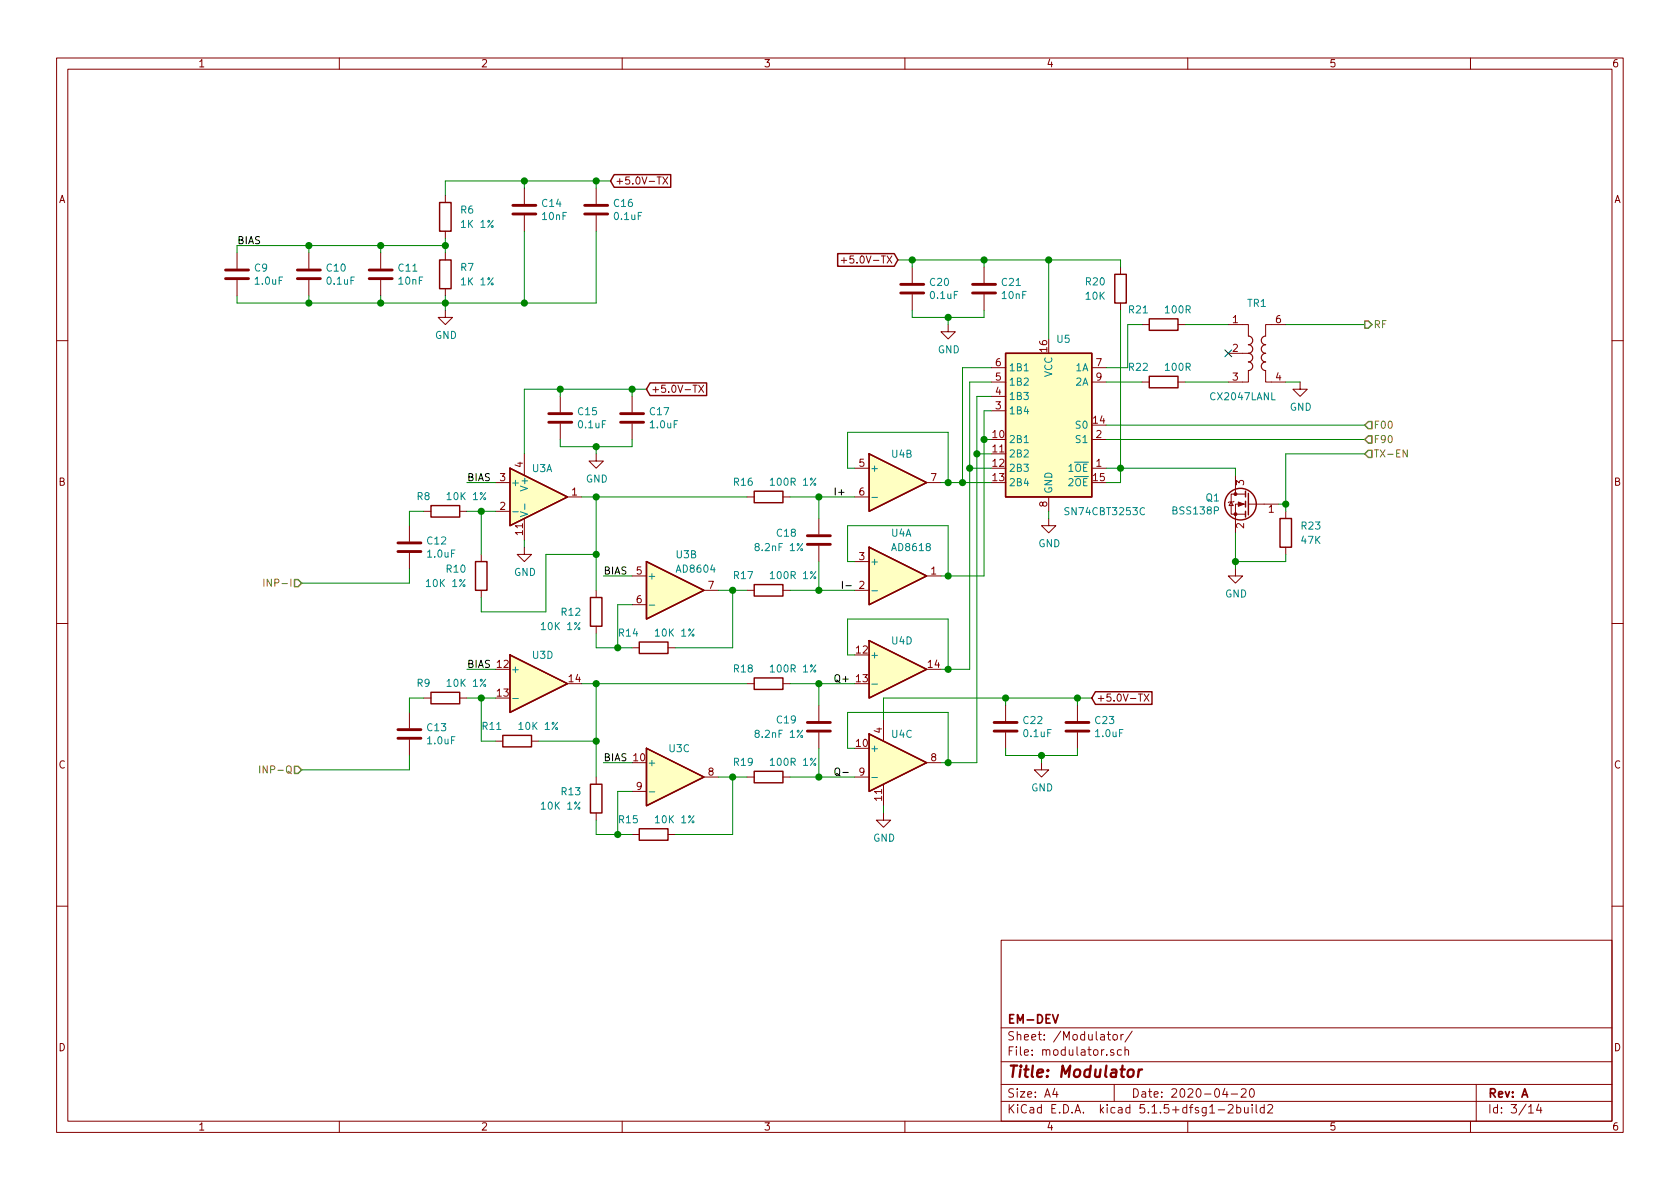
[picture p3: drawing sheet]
EESchema Schematic File Version 4
EELAYER 30 0
EELAYER END
$Descr A4 11693 8268
encoding utf-8
Sheet 3 14
Title "Modulator"
Date "2020-04-20"
Rev "A"
Comp "EM-DEV"
Comment1 ""
Comment2 ""
Comment3 ""
Comment4 ""
$EndDescr
$Comp
L Analog_Switch:SN74CBT3253 U5
U 1 1
P 7300 2950
F 0 "U5" H 7250 3550 50  0000 R CNN
F 1 "SN74CBT3253C" H 7200 2350 50  0000 R CNN
F 2 "Package_SO:SOIC-16_3.9x9.9mm_P1.27mm" H 7300 2950 50  0001 C CNN
F 3 "http://www.ti.com/lit/ds/symlink/sn74cbt3253c.pdf" H 7300 2950 50  0001 C CNN
	1    7300 2950
	-1   0    0    -1  
$EndComp
$Comp
L power:GND #PWR025
U 1 1
P 7300 3600
F 0 "#PWR025" H 7300 3350 50  0001 C CNN
F 1 "GND" H 7305 3427 50  0000 C CNN
F 2 "" H 7300 3600 50  0001 C CNN
F 3 "" H 7300 3600 50  0001 C CNN
	1    7300 3600
	1    0    0    -1  
$EndComp
Text GLabel 6250 1800 0    50   Input ~ 0
+5.0V-TX
Wire Wire Line
	6600 2250 6600 2200
Connection ~ 6600 2200
$Comp
L Device:C C?
U 1 1
P 6850 2000
AR Path="/5E9E88B8/5E9FD517" Ref="C?"  Part="1" 
AR Path="/5E9F4ACB/5E9FD517" Ref="C21"  Part="1" 
F 0 "C21" H 6965 2046 50  0000 L CNN
F 1 "10nF" H 6965 1955 50  0000 L CNN
F 2 "Capacitor_SMD:C_0805_2012Metric_Pad1.15x1.40mm_HandSolder" H 6888 1850 50  0001 C CNN
F 3 "~" H 6850 2000 50  0001 C CNN
	1    6850 2000
	1    0    0    -1  
$EndComp
$Comp
L Device:C C?
U 1 1
P 6350 2000
AR Path="/5E9E88B8/5E9FD51D" Ref="C?"  Part="1" 
AR Path="/5E9F4ACB/5E9FD51D" Ref="C20"  Part="1" 
F 0 "C20" H 6465 2046 50  0000 L CNN
F 1 "0.1uF" H 6465 1955 50  0000 L CNN
F 2 "Capacitor_SMD:C_0805_2012Metric_Pad1.15x1.40mm_HandSolder" H 6388 1850 50  0001 C CNN
F 3 "~" H 6350 2000 50  0001 C CNN
	1    6350 2000
	1    0    0    -1  
$EndComp
$Comp
L power:GND #PWR?
U 1 1
P 6600 2250
AR Path="/5E9E88B8/5E9FD523" Ref="#PWR?"  Part="1" 
AR Path="/5E9F4ACB/5E9FD523" Ref="#PWR023"  Part="1" 
F 0 "#PWR023" H 6600 2000 50  0001 C CNN
F 1 "GND" H 6605 2077 50  0000 C CNN
F 2 "" H 6600 2250 50  0001 C CNN
F 3 "" H 6600 2250 50  0001 C CNN
	1    6600 2250
	1    0    0    -1  
$EndComp
Wire Wire Line
	6600 2200 6850 2200
Wire Wire Line
	6350 2150 6350 2200
Wire Wire Line
	6350 2200 6600 2200
Wire Wire Line
	6350 1850 6350 1800
Wire Wire Line
	6350 1800 6850 1800
Wire Wire Line
	6850 1850 6850 1800
Wire Wire Line
	6850 2200 6850 2150
Connection ~ 6850 1800
Text HLabel 9500 3150 2    50   Input ~ 0
TX-EN
Text HLabel 9500 3050 2    50   Input ~ 0
F90
Text HLabel 9500 2950 2    50   Input ~ 0
F00
Wire Wire Line
	7250 5300 7250 5250
Connection ~ 7250 5250
$Comp
L Device:C C?
U 1 1
P 7000 5050
AR Path="/5E9E88B8/5EA54FE9" Ref="C?"  Part="1" 
AR Path="/5E9F4ACB/5EA54FE9" Ref="C22"  Part="1" 
F 0 "C22" H 7115 5096 50  0000 L CNN
F 1 "0.1uF" H 7115 5005 50  0000 L CNN
F 2 "Capacitor_SMD:C_0805_2012Metric_Pad1.15x1.40mm_HandSolder" H 7038 4900 50  0001 C CNN
F 3 "~" H 7000 5050 50  0001 C CNN
	1    7000 5050
	1    0    0    -1  
$EndComp
$Comp
L Device:C C?
U 1 1
P 7500 5050
AR Path="/5E9E88B8/5EA54FEF" Ref="C?"  Part="1" 
AR Path="/5E9F4ACB/5EA54FEF" Ref="C23"  Part="1" 
F 0 "C23" H 7615 5096 50  0000 L CNN
F 1 "1.0uF" H 7615 5005 50  0000 L CNN
F 2 "Capacitor_SMD:C_0805_2012Metric_Pad1.15x1.40mm_HandSolder" H 7538 4900 50  0001 C CNN
F 3 "~" H 7500 5050 50  0001 C CNN
	1    7500 5050
	1    0    0    -1  
$EndComp
Wire Wire Line
	7250 5250 7500 5250
Wire Wire Line
	7000 5200 7000 5250
Wire Wire Line
	7000 5250 7250 5250
Wire Wire Line
	7000 4900 7000 4850
Wire Wire Line
	7000 4850 7500 4850
Wire Wire Line
	7500 4900 7500 4850
Wire Wire Line
	7500 5250 7500 5200
Wire Wire Line
	7600 4850 7500 4850
Connection ~ 7500 4850
Wire Wire Line
	6550 4000 6600 4000
Wire Wire Line
	6600 4000 6600 3650
Wire Wire Line
	6600 3650 5900 3650
Wire Wire Line
	5900 3650 5900 3900
Wire Wire Line
	5900 3900 5950 3900
Wire Wire Line
	6550 5300 6600 5300
Wire Wire Line
	5900 5200 5950 5200
Wire Wire Line
	5900 4950 6600 4950
Wire Wire Line
	5900 4950 5900 5200
Wire Wire Line
	6550 4650 6600 4650
Wire Wire Line
	6600 4650 6600 4300
Wire Wire Line
	6600 4300 5900 4300
Wire Wire Line
	5900 4300 5900 4550
Wire Wire Line
	5900 4550 5950 4550
Wire Wire Line
	6550 3350 6600 3350
Wire Wire Line
	6600 3350 6600 3000
Wire Wire Line
	5900 3250 5950 3250
Wire Wire Line
	6900 2850 6850 2850
Wire Wire Line
	6850 2850 6850 3050
Wire Wire Line
	6850 3050 6900 3050
Wire Wire Line
	6900 2750 6800 2750
Wire Wire Line
	6800 3150 6900 3150
Wire Wire Line
	6900 3250 6750 3250
Wire Wire Line
	6750 2650 6900 2650
Wire Wire Line
	6900 2550 6700 2550
Wire Wire Line
	6700 2550 6700 3350
Wire Wire Line
	6700 3350 6900 3350
Wire Wire Line
	7300 3600 7300 3550
Connection ~ 6800 3150
Connection ~ 6600 5300
Connection ~ 6850 3050
Wire Wire Line
	6600 4950 6600 5300
Wire Wire Line
	5950 3450 5700 3450
Wire Wire Line
	5950 4750 5700 4750
Wire Wire Line
	5950 5400 5700 5400
Wire Wire Line
	5950 4100 5700 4100
Text Label 5800 3450 0    50   ~ 0
I+
Text Label 5800 4750 0    50   ~ 0
Q+
Text Label 5800 5400 0    50   ~ 0
Q-
Text Label 5850 4100 0    50   ~ 0
I-
Wire Wire Line
	6750 4650 6600 4650
Connection ~ 6750 3250
Connection ~ 6600 4650
Wire Wire Line
	6600 3350 6700 3350
Connection ~ 6600 3350
Connection ~ 6700 3350
Wire Wire Line
	6800 5300 6600 5300
Wire Wire Line
	6850 3050 6850 4000
Wire Wire Line
	6250 1800 6350 1800
Connection ~ 6350 1800
Wire Wire Line
	7300 1800 7300 2350
Wire Wire Line
	6850 1800 7300 1800
Wire Wire Line
	7800 3350 7700 3350
Wire Wire Line
	7700 3250 7800 3250
Connection ~ 7800 3250
Wire Wire Line
	7800 3250 7800 3350
Wire Wire Line
	7300 1800 7800 1800
Wire Wire Line
	7800 1800 7800 1850
Connection ~ 7300 1800
Wire Wire Line
	6600 4000 6850 4000
Connection ~ 6600 4000
Wire Wire Line
	6800 3150 6800 5300
Wire Wire Line
	6750 3250 6750 4650
Wire Wire Line
	6800 2750 6800 3150
Wire Wire Line
	6750 2650 6750 3250
Wire Wire Line
	6150 5600 6150 5650
Wire Wire Line
	7000 4850 6150 4850
Wire Wire Line
	6150 4850 6150 5000
Connection ~ 7000 4850
$Comp
L Device:C C?
U 1 1
P 5700 3750
AR Path="/5E9E88B8/5EC66B67" Ref="C?"  Part="1" 
AR Path="/5E9F4ACB/5EC66B67" Ref="C18"  Part="1" 
F 0 "C18" H 5550 3800 50  0000 R CNN
F 1 "8.2nF 1%" H 5600 3700 50  0000 R CNN
F 2 "Capacitor_SMD:C_0805_2012Metric_Pad1.15x1.40mm_HandSolder" H 5738 3600 50  0001 C CNN
F 3 "~" H 5700 3750 50  0001 C CNN
	1    5700 3750
	1    0    0    -1  
$EndComp
Wire Wire Line
	5700 3600 5700 3450
Connection ~ 5700 3450
Wire Wire Line
	5700 3450 5500 3450
Wire Wire Line
	5700 3900 5700 4100
Connection ~ 5700 4100
Wire Wire Line
	5700 4100 5500 4100
$Comp
L Device:C C?
U 1 1
P 5700 5050
AR Path="/5E9E88B8/5EC7867E" Ref="C?"  Part="1" 
AR Path="/5E9F4ACB/5EC7867E" Ref="C19"  Part="1" 
F 0 "C19" H 5550 5100 50  0000 R CNN
F 1 "8.2nF 1%" H 5600 5000 50  0000 R CNN
F 2 "Capacitor_SMD:C_0805_2012Metric_Pad1.15x1.40mm_HandSolder" H 5738 4900 50  0001 C CNN
F 3 "~" H 5700 5050 50  0001 C CNN
	1    5700 5050
	1    0    0    -1  
$EndComp
Wire Wire Line
	5700 4900 5700 4750
Connection ~ 5700 4750
Wire Wire Line
	5700 4750 5500 4750
Wire Wire Line
	5700 5200 5700 5400
Connection ~ 5700 5400
Wire Wire Line
	5700 5400 5500 5400
$Comp
L Device:R R?
U 1 1
P 5350 4100
AR Path="/5E9E88B8/5EC85FEC" Ref="R?"  Part="1" 
AR Path="/5E9F4ACB/5EC85FEC" Ref="R17"  Part="1" 
F 0 "R17" V 5450 4200 50  0000 L CNN
F 1 "100R 1%" V 5450 4100 50  0000 R CNN
F 2 "Resistor_SMD:R_0805_2012Metric_Pad1.15x1.40mm_HandSolder" V 5280 4100 50  0001 C CNN
F 3 "~" H 5350 4100 50  0001 C CNN
	1    5350 4100
	0    -1   -1   0   
$EndComp
$Comp
L Device:R R?
U 1 1
P 5350 3450
AR Path="/5E9E88B8/5EC92790" Ref="R?"  Part="1" 
AR Path="/5E9F4ACB/5EC92790" Ref="R16"  Part="1" 
F 0 "R16" V 5450 3550 50  0000 L CNN
F 1 "100R 1%" V 5450 3450 50  0000 R CNN
F 2 "Resistor_SMD:R_0805_2012Metric_Pad1.15x1.40mm_HandSolder" V 5280 3450 50  0001 C CNN
F 3 "~" H 5350 3450 50  0001 C CNN
	1    5350 3450
	0    -1   -1   0   
$EndComp
$Comp
L Device:R R?
U 1 1
P 5350 4750
AR Path="/5E9E88B8/5EC96C29" Ref="R?"  Part="1" 
AR Path="/5E9F4ACB/5EC96C29" Ref="R18"  Part="1" 
F 0 "R18" V 5450 4850 50  0000 L CNN
F 1 "100R 1%" V 5450 4750 50  0000 R CNN
F 2 "Resistor_SMD:R_0805_2012Metric_Pad1.15x1.40mm_HandSolder" V 5280 4750 50  0001 C CNN
F 3 "~" H 5350 4750 50  0001 C CNN
	1    5350 4750
	0    -1   -1   0   
$EndComp
$Comp
L Device:R R?
U 1 1
P 5350 5400
AR Path="/5E9E88B8/5EC974F5" Ref="R?"  Part="1" 
AR Path="/5E9F4ACB/5EC974F5" Ref="R19"  Part="1" 
F 0 "R19" V 5450 5500 50  0000 L CNN
F 1 "100R 1%" V 5450 5400 50  0000 R CNN
F 2 "Resistor_SMD:R_0805_2012Metric_Pad1.15x1.40mm_HandSolder" V 5280 5400 50  0001 C CNN
F 3 "~" H 5350 5400 50  0001 C CNN
	1    5350 5400
	0    -1   -1   0   
$EndComp
Wire Wire Line
	5200 4100 5100 4100
Wire Wire Line
	5000 4100 5100 4100
Connection ~ 5100 4100
Wire Wire Line
	5100 4100 5100 4500
Wire Wire Line
	5100 4500 4700 4500
Wire Wire Line
	4400 4500 4300 4500
Wire Wire Line
	4300 4500 4300 4200
Wire Wire Line
	4300 4200 4400 4200
Wire Wire Line
	5000 5400 5100 5400
Wire Wire Line
	5100 5400 5100 5800
Wire Wire Line
	5100 5800 4700 5800
Connection ~ 5100 5400
Wire Wire Line
	5100 5400 5200 5400
Wire Wire Line
	4400 5500 4300 5500
Wire Wire Line
	4300 5500 4300 5800
Wire Wire Line
	4300 5800 4400 5800
$Comp
L Device:R R?
U 1 1
P 4550 4500
AR Path="/5E9E88B8/5ECC53E0" Ref="R?"  Part="1" 
AR Path="/5E9F4ACB/5ECC53E0" Ref="R14"  Part="1" 
F 0 "R14" V 4650 4600 50  0000 L CNN
F 1 "10K 1%" V 4650 4500 50  0000 R CNN
F 2 "Resistor_SMD:R_0805_2012Metric_Pad1.15x1.40mm_HandSolder" V 4480 4500 50  0001 C CNN
F 3 "~" H 4550 4500 50  0001 C CNN
	1    4550 4500
	0    -1   -1   0   
$EndComp
$Comp
L Device:R R?
U 1 1
P 4550 5800
AR Path="/5E9E88B8/5ED29873" Ref="R?"  Part="1" 
AR Path="/5E9F4ACB/5ED29873" Ref="R15"  Part="1" 
F 0 "R15" V 4650 5900 50  0000 L CNN
F 1 "10K 1%" V 4650 5800 50  0000 R CNN
F 2 "Resistor_SMD:R_0805_2012Metric_Pad1.15x1.40mm_HandSolder" V 4480 5800 50  0001 C CNN
F 3 "~" H 4550 5800 50  0001 C CNN
	1    4550 5800
	0    -1   -1   0   
$EndComp
Text Label 4200 4000 0    50   ~ 0
BIAS
Wire Wire Line
	4200 4000 4400 4000
Text Label 4200 5300 0    50   ~ 0
BIAS
Wire Wire Line
	4400 5300 4200 5300
Wire Wire Line
	4050 3450 4150 3450
Wire Wire Line
	4150 3450 4150 3850
Wire Wire Line
	4150 4500 4300 4500
Connection ~ 4150 3450
Wire Wire Line
	4150 3450 5200 3450
Connection ~ 4300 4500
$Comp
L Device:R R?
U 1 1
P 4150 4250
AR Path="/5E9E88B8/5ED6F427" Ref="R?"  Part="1" 
AR Path="/5E9F4ACB/5ED6F427" Ref="R12"  Part="1" 
F 0 "R12" H 4050 4250 50  0000 R CNN
F 1 "10K 1%" H 4050 4150 50  0000 R CNN
F 2 "Resistor_SMD:R_0805_2012Metric_Pad1.15x1.40mm_HandSolder" V 4080 4250 50  0001 C CNN
F 3 "~" H 4150 4250 50  0001 C CNN
	1    4150 4250
	1    0    0    -1  
$EndComp
Wire Wire Line
	4150 4400 4150 4500
$Comp
L Device:R R?
U 1 1
P 7800 2000
AR Path="/5E9E88B8/5ED787F2" Ref="R?"  Part="1" 
AR Path="/5E9F4ACB/5ED787F2" Ref="R20"  Part="1" 
F 0 "R20" H 7700 2050 50  0000 R CNN
F 1 "10K" H 7700 1950 50  0000 R CNN
F 2 "Resistor_SMD:R_0805_2012Metric_Pad1.15x1.40mm_HandSolder" V 7730 2000 50  0001 C CNN
F 3 "~" H 7800 2000 50  0001 C CNN
	1    7800 2000
	1    0    0    -1  
$EndComp
Wire Wire Line
	5200 4750 4150 4750
$Comp
L Device:R R?
U 1 1
P 4150 5550
AR Path="/5E9E88B8/5ED93BAC" Ref="R?"  Part="1" 
AR Path="/5E9F4ACB/5ED93BAC" Ref="R13"  Part="1" 
F 0 "R13" H 4050 5600 50  0000 R CNN
F 1 "10K 1%" H 4050 5500 50  0000 R CNN
F 2 "Resistor_SMD:R_0805_2012Metric_Pad1.15x1.40mm_HandSolder" V 4080 5550 50  0001 C CNN
F 3 "~" H 4150 5550 50  0001 C CNN
	1    4150 5550
	1    0    0    -1  
$EndComp
Wire Wire Line
	4150 5400 4150 5150
Connection ~ 4150 4750
Wire Wire Line
	4150 4750 4050 4750
Wire Wire Line
	4300 5800 4150 5800
Wire Wire Line
	4150 5800 4150 5700
Connection ~ 4300 5800
Text Label 3250 3350 0    50   ~ 0
BIAS
Text Label 3250 4650 0    50   ~ 0
BIAS
Wire Wire Line
	3250 3350 3450 3350
Wire Wire Line
	3250 4650 3450 4650
$Comp
L Device:R R?
U 1 1
P 3600 5150
AR Path="/5E9E88B8/5EDAD4C7" Ref="R?"  Part="1" 
AR Path="/5E9F4ACB/5EDAD4C7" Ref="R11"  Part="1" 
F 0 "R11" V 3700 5250 50  0000 L CNN
F 1 "10K 1%" V 3700 5150 50  0000 R CNN
F 2 "Resistor_SMD:R_0805_2012Metric_Pad1.15x1.40mm_HandSolder" V 3530 5150 50  0001 C CNN
F 3 "~" H 3600 5150 50  0001 C CNN
	1    3600 5150
	0    -1   -1   0   
$EndComp
Connection ~ 4150 3850
Wire Wire Line
	4150 3850 4150 4100
Wire Wire Line
	3750 5150 4150 5150
Connection ~ 4150 5150
Wire Wire Line
	4150 5150 4150 4750
Wire Wire Line
	3450 4850 3350 4850
Wire Wire Line
	3350 4850 3350 5150
Wire Wire Line
	3350 5150 3450 5150
Wire Wire Line
	3450 3550 3350 3550
$Comp
L Device:R R?
U 1 1
P 3100 3550
AR Path="/5E9E88B8/5EDC928A" Ref="R?"  Part="1" 
AR Path="/5E9F4ACB/5EDC928A" Ref="R8"  Part="1" 
F 0 "R8" V 3200 3650 50  0000 L CNN
F 1 "10K 1%" V 3200 3550 50  0000 R CNN
F 2 "Resistor_SMD:R_0805_2012Metric_Pad1.15x1.40mm_HandSolder" V 3030 3550 50  0001 C CNN
F 3 "~" H 3100 3550 50  0001 C CNN
	1    3100 3550
	0    -1   -1   0   
$EndComp
$Comp
L Device:R R?
U 1 1
P 3100 4850
AR Path="/5E9E88B8/5EDCB220" Ref="R?"  Part="1" 
AR Path="/5E9F4ACB/5EDCB220" Ref="R9"  Part="1" 
F 0 "R9" V 3200 4950 50  0000 L CNN
F 1 "10K 1%" V 3200 4850 50  0000 R CNN
F 2 "Resistor_SMD:R_0805_2012Metric_Pad1.15x1.40mm_HandSolder" V 3030 4850 50  0001 C CNN
F 3 "~" H 3100 4850 50  0001 C CNN
	1    3100 4850
	0    -1   -1   0   
$EndComp
Wire Wire Line
	3250 4850 3350 4850
Connection ~ 3350 4850
Wire Wire Line
	3250 3550 3350 3550
Connection ~ 3350 3550
Wire Wire Line
	3350 3550 3350 3850
$Comp
L Device:C C?
U 1 1
P 2850 3800
AR Path="/5E9E88B8/5EDEF245" Ref="C?"  Part="1" 
AR Path="/5E9F4ACB/5EDEF245" Ref="C12"  Part="1" 
F 0 "C12" H 2965 3846 50  0000 L CNN
F 1 "1.0uF" H 2965 3755 50  0000 L CNN
F 2 "Capacitor_SMD:C_0805_2012Metric_Pad1.15x1.40mm_HandSolder" H 2888 3650 50  0001 C CNN
F 3 "~" H 2850 3800 50  0001 C CNN
	1    2850 3800
	1    0    0    -1  
$EndComp
$Comp
L Device:C C?
U 1 1
P 2850 5100
AR Path="/5E9E88B8/5EDF1E37" Ref="C?"  Part="1" 
AR Path="/5E9F4ACB/5EDF1E37" Ref="C13"  Part="1" 
F 0 "C13" H 2965 5146 50  0000 L CNN
F 1 "1.0uF" H 2965 5055 50  0000 L CNN
F 2 "Capacitor_SMD:C_0805_2012Metric_Pad1.15x1.40mm_HandSolder" H 2888 4950 50  0001 C CNN
F 3 "~" H 2850 5100 50  0001 C CNN
	1    2850 5100
	1    0    0    -1  
$EndComp
Wire Wire Line
	2950 3550 2850 3550
Wire Wire Line
	2850 3550 2850 3650
Wire Wire Line
	2950 4850 2850 4850
Wire Wire Line
	2850 4850 2850 4950
Wire Wire Line
	5900 3000 6600 3000
Wire Wire Line
	5900 3000 5900 3250
Text HLabel 2100 4050 0    50   Input ~ 0
INP-I
Wire Wire Line
	2850 3950 2850 4050
Text HLabel 2100 5350 0    50   Input ~ 0
INP-Q
Wire Wire Line
	2850 5350 2850 5250
Wire Wire Line
	3650 3800 3650 3750
$Comp
L Device:R R?
U 1 1
P 3350 4000
AR Path="/5E9E88B8/5EE86C87" Ref="R?"  Part="1" 
AR Path="/5E9F4ACB/5EE86C87" Ref="R10"  Part="1" 
F 0 "R10" H 3250 4050 50  0000 R CNN
F 1 "10K 1%" H 3250 3950 50  0000 R CNN
F 2 "Resistor_SMD:R_0805_2012Metric_Pad1.15x1.40mm_HandSolder" V 3280 4000 50  0001 C CNN
F 3 "~" H 3350 4000 50  0001 C CNN
	1    3350 4000
	1    0    0    -1  
$EndComp
Wire Wire Line
	3350 4150 3350 4250
Wire Wire Line
	3350 4250 3800 4250
Wire Wire Line
	3800 4250 3800 3850
Wire Wire Line
	3800 3850 4150 3850
Wire Wire Line
	4150 3150 4150 3100
Connection ~ 4150 3100
$Comp
L Device:C C?
U 1 1
P 3900 2900
AR Path="/5E9E88B8/5EE99ACA" Ref="C?"  Part="1" 
AR Path="/5E9F4ACB/5EE99ACA" Ref="C15"  Part="1" 
F 0 "C15" H 4015 2946 50  0000 L CNN
F 1 "0.1uF" H 4015 2855 50  0000 L CNN
F 2 "Capacitor_SMD:C_0805_2012Metric_Pad1.15x1.40mm_HandSolder" H 3938 2750 50  0001 C CNN
F 3 "~" H 3900 2900 50  0001 C CNN
	1    3900 2900
	1    0    0    -1  
$EndComp
$Comp
L Device:C C?
U 1 1
P 4400 2900
AR Path="/5E9E88B8/5EE99AD0" Ref="C?"  Part="1" 
AR Path="/5E9F4ACB/5EE99AD0" Ref="C17"  Part="1" 
F 0 "C17" H 4515 2946 50  0000 L CNN
F 1 "1.0uF" H 4515 2855 50  0000 L CNN
F 2 "Capacitor_SMD:C_0805_2012Metric_Pad1.15x1.40mm_HandSolder" H 4438 2750 50  0001 C CNN
F 3 "~" H 4400 2900 50  0001 C CNN
	1    4400 2900
	1    0    0    -1  
$EndComp
Wire Wire Line
	4150 3100 4400 3100
Wire Wire Line
	3900 3050 3900 3100
Wire Wire Line
	3900 3100 4150 3100
Wire Wire Line
	3900 2750 3900 2700
Wire Wire Line
	3900 2700 4400 2700
Wire Wire Line
	4400 2750 4400 2700
Wire Wire Line
	4400 3100 4400 3050
Wire Wire Line
	4500 2700 4400 2700
Connection ~ 4400 2700
Wire Wire Line
	3900 2700 3650 2700
Connection ~ 3900 2700
Wire Wire Line
	3650 3150 3650 2700
$Comp
L Device:C C?
U 1 1
P 3650 1450
AR Path="/5E9E88B8/5EEFE3FC" Ref="C?"  Part="1" 
AR Path="/5E9F4ACB/5EEFE3FC" Ref="C14"  Part="1" 
F 0 "C14" H 3765 1496 50  0000 L CNN
F 1 "10nF" H 3765 1405 50  0000 L CNN
F 2 "Capacitor_SMD:C_0805_2012Metric_Pad1.15x1.40mm_HandSolder" H 3688 1300 50  0001 C CNN
F 3 "~" H 3650 1450 50  0001 C CNN
	1    3650 1450
	1    0    0    -1  
$EndComp
$Comp
L Device:C C?
U 1 1
P 4150 1450
AR Path="/5E9E88B8/5EEFE402" Ref="C?"  Part="1" 
AR Path="/5E9F4ACB/5EEFE402" Ref="C16"  Part="1" 
F 0 "C16" H 4265 1496 50  0000 L CNN
F 1 "0.1uF" H 4265 1405 50  0000 L CNN
F 2 "Capacitor_SMD:C_0805_2012Metric_Pad1.15x1.40mm_HandSolder" H 4188 1300 50  0001 C CNN
F 3 "~" H 4150 1450 50  0001 C CNN
	1    4150 1450
	1    0    0    -1  
$EndComp
Wire Wire Line
	3650 1300 3650 1250
Wire Wire Line
	3650 1250 4150 1250
Wire Wire Line
	4150 1300 4150 1250
Wire Wire Line
	4250 1250 4150 1250
Connection ~ 4150 1250
Connection ~ 3650 1250
$Comp
L Device:R R?
U 1 1
P 3100 1500
AR Path="/5E9E88B8/5EF0E215" Ref="R?"  Part="1" 
AR Path="/5E9F4ACB/5EF0E215" Ref="R6"  Part="1" 
F 0 "R6" H 3200 1550 50  0000 L CNN
F 1 "1K 1%" H 3200 1450 50  0000 L CNN
F 2 "Resistor_SMD:R_0805_2012Metric_Pad1.15x1.40mm_HandSolder" V 3030 1500 50  0001 C CNN
F 3 "~" H 3100 1500 50  0001 C CNN
	1    3100 1500
	1    0    0    -1  
$EndComp
$Comp
L Device:C C?
U 1 1
P 1650 1900
AR Path="/5E9E88B8/5EF1253C" Ref="C?"  Part="1" 
AR Path="/5E9F4ACB/5EF1253C" Ref="C9"  Part="1" 
F 0 "C9" H 1765 1946 50  0000 L CNN
F 1 "1.0uF" H 1765 1855 50  0000 L CNN
F 2 "Capacitor_SMD:C_0805_2012Metric_Pad1.15x1.40mm_HandSolder" H 1688 1750 50  0001 C CNN
F 3 "~" H 1650 1900 50  0001 C CNN
	1    1650 1900
	1    0    0    -1  
$EndComp
$Comp
L Device:R R?
U 1 1
P 3100 1900
AR Path="/5E9E88B8/5EF14F2D" Ref="R?"  Part="1" 
AR Path="/5E9F4ACB/5EF14F2D" Ref="R7"  Part="1" 
F 0 "R7" H 3200 1950 50  0000 L CNN
F 1 "1K 1%" H 3200 1850 50  0000 L CNN
F 2 "Resistor_SMD:R_0805_2012Metric_Pad1.15x1.40mm_HandSolder" V 3030 1900 50  0001 C CNN
F 3 "~" H 3100 1900 50  0001 C CNN
	1    3100 1900
	1    0    0    -1  
$EndComp
$Comp
L Device:C C?
U 1 1
P 2150 1900
AR Path="/5E9E88B8/5EF1528E" Ref="C?"  Part="1" 
AR Path="/5E9F4ACB/5EF1528E" Ref="C10"  Part="1" 
F 0 "C10" H 2265 1946 50  0000 L CNN
F 1 "0.1uF" H 2265 1855 50  0000 L CNN
F 2 "Capacitor_SMD:C_0805_2012Metric_Pad1.15x1.40mm_HandSolder" H 2188 1750 50  0001 C CNN
F 3 "~" H 2150 1900 50  0001 C CNN
	1    2150 1900
	1    0    0    -1  
$EndComp
Wire Wire Line
	3100 1250 3100 1350
Wire Wire Line
	3100 1250 3650 1250
Wire Wire Line
	1650 1700 1650 1750
Wire Wire Line
	2150 1750 2150 1700
Connection ~ 2150 1700
Wire Wire Line
	2150 1700 1650 1700
Wire Wire Line
	1650 2050 1650 2100
Wire Wire Line
	1650 2100 2150 2100
Wire Wire Line
	4150 2100 4150 1600
Wire Wire Line
	3100 2050 3100 2100
Wire Wire Line
	3100 2100 3650 2100
Wire Wire Line
	2150 2050 2150 2100
Connection ~ 2150 2100
Wire Wire Line
	3650 1600 3650 2100
Connection ~ 3650 2100
Wire Wire Line
	3650 2100 4150 2100
Text Label 1650 1700 0    50   ~ 0
BIAS
NoConn ~ 8550 2450
$Comp
L Device:R R?
U 1 1
P 8100 2650
AR Path="/5E9E88B8/5EFCAB39" Ref="R?"  Part="1" 
AR Path="/5E9F4ACB/5EFCAB39" Ref="R22"  Part="1" 
F 0 "R22" V 8200 2750 50  0000 L CNN
F 1 "100R" V 8200 2650 50  0000 R CNN
F 2 "Resistor_SMD:R_0805_2012Metric_Pad1.15x1.40mm_HandSolder" V 8030 2650 50  0001 C CNN
F 3 "~" H 8100 2650 50  0001 C CNN
	1    8100 2650
	0    -1   -1   0   
$EndComp
$Comp
L Device:R R?
U 1 1
P 8100 2250
AR Path="/5E9E88B8/5EFCAF30" Ref="R?"  Part="1" 
AR Path="/5E9F4ACB/5EFCAF30" Ref="R21"  Part="1" 
F 0 "R21" V 8200 2350 50  0000 L CNN
F 1 "100R" V 8200 2250 50  0000 R CNN
F 2 "Resistor_SMD:R_0805_2012Metric_Pad1.15x1.40mm_HandSolder" V 8030 2250 50  0001 C CNN
F 3 "~" H 8100 2250 50  0001 C CNN
	1    8100 2250
	0    -1   -1   0   
$EndComp
Wire Wire Line
	7700 2550 7850 2550
Wire Wire Line
	7850 2250 7950 2250
Wire Wire Line
	8550 2250 8250 2250
Wire Wire Line
	8250 2650 8550 2650
Wire Wire Line
	8950 2650 9050 2650
Wire Wire Line
	7850 2250 7850 2550
Wire Wire Line
	7700 2650 7950 2650
Text HLabel 9500 2250 2    50   Output ~ 0
RF
Wire Wire Line
	7700 2950 9500 2950
Wire Wire Line
	9500 3050 7700 3050
Wire Wire Line
	8950 2250 9500 2250
Wire Wire Line
	2100 4050 2850 4050
Wire Wire Line
	2100 5350 2850 5350
$Comp
L sdr-trx:CX2047LANL TR1
U 1 1
P 8750 2450
F 0 "TR1" H 8750 2800 50  0000 C CNN
F 1 "CX2047LANL" H 8650 2150 50  0000 C CNN
F 2 "sdr-trx:CX2047LANL" H 8750 2100 50  0001 C CNN
F 3 "https://productfinder.pulseeng.com/doc_type/WEB301/doc_num/CX2047LANL-01/doc_part/CX2047LANL.pdf" H 8750 2450 50  0001 C CNN
	1    8750 2450
	1    0    0    -1  
$EndComp
Wire Wire Line
	3100 1650 3100 1700
$Comp
L Device:C C?
U 1 1
P 2650 1900
AR Path="/5E9E88B8/5EAC9C08" Ref="C?"  Part="1" 
AR Path="/5E9F4ACB/5EAC9C08" Ref="C11"  Part="1" 
F 0 "C11" H 2765 1946 50  0000 L CNN
F 1 "10nF" H 2765 1855 50  0000 L CNN
F 2 "Capacitor_SMD:C_0805_2012Metric_Pad1.15x1.40mm_HandSolder" H 2688 1750 50  0001 C CNN
F 3 "~" H 2650 1900 50  0001 C CNN
	1    2650 1900
	1    0    0    -1  
$EndComp
Wire Wire Line
	2150 2100 2650 2100
Connection ~ 3100 2100
Wire Wire Line
	2150 1700 2650 1700
Connection ~ 3100 1700
Wire Wire Line
	3100 1700 3100 1750
Wire Wire Line
	2650 1750 2650 1700
Connection ~ 2650 1700
Wire Wire Line
	2650 1700 3100 1700
Wire Wire Line
	2650 2050 2650 2100
Connection ~ 2650 2100
Wire Wire Line
	2650 2100 3100 2100
$Comp
L sdr-trx:AD8604 U3
U 1 1
P 3750 3450
F 0 "U3" H 3700 3650 50  0000 L CNN
F 1 "AD8604" H 3750 3726 50  0001 C CNN
F 2 "Package_SO:SOIC-14_3.9x8.7mm_P1.27mm" H 3700 3550 50  0001 C CNN
F 3 "https://www.analog.com/media/en/technical-documentation/data-sheets/AD8601_8602_8604.pdf" H 3800 3650 50  0001 C CNN
	1    3750 3450
	1    0    0    -1  
$EndComp
$Comp
L sdr-trx:AD8604 U3
U 4 1
P 3750 4750
F 0 "U3" H 3700 4950 50  0000 L CNN
F 1 "AD8604" H 3750 5026 50  0001 C CNN
F 2 "Package_SO:SOIC-14_3.9x8.7mm_P1.27mm" H 3700 4850 50  0001 C CNN
F 3 "https://www.analog.com/media/en/technical-documentation/data-sheets/AD8601_8602_8604.pdf" H 3800 4950 50  0001 C CNN
	4    3750 4750
	1    0    0    -1  
$EndComp
$Comp
L sdr-trx:AD8604 U3
U 2 1
P 4700 4100
F 0 "U3" H 4700 4350 50  0000 L CNN
F 1 "AD8604" H 4700 4250 50  0000 L CNN
F 2 "Package_SO:SOIC-14_3.9x8.7mm_P1.27mm" H 4650 4200 50  0001 C CNN
F 3 "https://www.analog.com/media/en/technical-documentation/data-sheets/AD8601_8602_8604.pdf" H 4750 4300 50  0001 C CNN
	2    4700 4100
	1    0    0    -1  
$EndComp
$Comp
L sdr-trx:AD8604 U3
U 3 1
P 4700 5400
F 0 "U3" H 4650 5600 50  0000 L CNN
F 1 "AD8604" H 4700 5676 50  0001 C CNN
F 2 "Package_SO:SOIC-14_3.9x8.7mm_P1.27mm" H 4650 5500 50  0001 C CNN
F 3 "https://www.analog.com/media/en/technical-documentation/data-sheets/AD8601_8602_8604.pdf" H 4750 5600 50  0001 C CNN
	3    4700 5400
	1    0    0    -1  
$EndComp
$Comp
L sdr-trx:AD8604 U3
U 5 1
P 3750 3450
F 0 "U3" H 3708 3496 50  0001 L CNN
F 1 "AD8604" H 3708 3405 50  0001 L CNN
F 2 "Package_SO:SOIC-14_3.9x8.7mm_P1.27mm" H 3700 3550 50  0001 C CNN
F 3 "https://www.analog.com/media/en/technical-documentation/data-sheets/AD8601_8602_8604.pdf" H 3800 3650 50  0001 C CNN
	5    3750 3450
	1    0    0    -1  
$EndComp
$Comp
L sdr-trx:AD8618 U4
U 2 1
P 6250 3350
F 0 "U4" H 6200 3550 50  0000 L CNN
F 1 "AD8618" H 6250 3626 50  0001 C CNN
F 2 "Package_SO:SOIC-14_3.9x8.7mm_P1.27mm" H 6200 3450 50  0001 C CNN
F 3 "https://www.analog.com/media/en/technical-documentation/data-sheets/AD8615_8616_8618.pdf" H 6300 3550 50  0001 C CNN
	2    6250 3350
	1    0    0    -1  
$EndComp
$Comp
L sdr-trx:AD8618 U4
U 1 1
P 6250 4000
F 0 "U4" H 6200 4300 50  0000 L CNN
F 1 "AD8618" H 6200 4200 50  0000 L CNN
F 2 "Package_SO:SOIC-14_3.9x8.7mm_P1.27mm" H 6200 4100 50  0001 C CNN
F 3 "https://www.analog.com/media/en/technical-documentation/data-sheets/AD8615_8616_8618.pdf" H 6300 4200 50  0001 C CNN
	1    6250 4000
	1    0    0    -1  
$EndComp
$Comp
L sdr-trx:AD8618 U4
U 4 1
P 6250 4650
F 0 "U4" H 6200 4850 50  0000 L CNN
F 1 "AD8618" H 6250 4926 50  0001 C CNN
F 2 "Package_SO:SOIC-14_3.9x8.7mm_P1.27mm" H 6200 4750 50  0001 C CNN
F 3 "https://www.analog.com/media/en/technical-documentation/data-sheets/AD8615_8616_8618.pdf" H 6300 4850 50  0001 C CNN
	4    6250 4650
	1    0    0    -1  
$EndComp
$Comp
L sdr-trx:AD8618 U4
U 3 1
P 6250 5300
F 0 "U4" H 6200 5500 50  0000 L CNN
F 1 "AD8618" H 6250 5576 50  0001 C CNN
F 2 "Package_SO:SOIC-14_3.9x8.7mm_P1.27mm" H 6200 5400 50  0001 C CNN
F 3 "https://www.analog.com/media/en/technical-documentation/data-sheets/AD8615_8616_8618.pdf" H 6300 5500 50  0001 C CNN
	3    6250 5300
	1    0    0    -1  
$EndComp
$Comp
L sdr-trx:AD8604 U4
U 5 1
P 6250 5300
F 0 "U4" H 6208 5346 50  0001 L CNN
F 1 "AD8604" H 6208 5255 50  0001 L CNN
F 2 "Package_SO:SOIC-14_3.9x8.7mm_P1.27mm" H 6200 5400 50  0001 C CNN
F 3 "https://www.analog.com/media/en/technical-documentation/data-sheets/AD8601_8602_8604.pdf" H 6300 5500 50  0001 C CNN
	5    6250 5300
	1    0    0    -1  
$EndComp
$Comp
L power:GND #PWR019
U 1 1
P 3100 2150
F 0 "#PWR019" H 3100 1900 50  0001 C CNN
F 1 "GND" H 3105 1977 50  0000 C CNN
F 2 "" H 3100 2150 50  0001 C CNN
F 3 "" H 3100 2150 50  0001 C CNN
	1    3100 2150
	1    0    0    -1  
$EndComp
Wire Wire Line
	3100 2150 3100 2100
$Comp
L power:GND #PWR020
U 1 1
P 3650 3800
F 0 "#PWR020" H 3650 3550 50  0001 C CNN
F 1 "GND" H 3655 3627 50  0000 C CNN
F 2 "" H 3650 3800 50  0001 C CNN
F 3 "" H 3650 3800 50  0001 C CNN
	1    3650 3800
	1    0    0    -1  
$EndComp
$Comp
L power:GND #PWR022
U 1 1
P 6150 5650
F 0 "#PWR022" H 6150 5400 50  0001 C CNN
F 1 "GND" H 6155 5477 50  0000 C CNN
F 2 "" H 6150 5650 50  0001 C CNN
F 3 "" H 6150 5650 50  0001 C CNN
	1    6150 5650
	1    0    0    -1  
$EndComp
$Comp
L power:GND #PWR021
U 1 1
P 4150 3150
F 0 "#PWR021" H 4150 2900 50  0001 C CNN
F 1 "GND" H 4155 2977 50  0000 C CNN
F 2 "" H 4150 3150 50  0001 C CNN
F 3 "" H 4150 3150 50  0001 C CNN
	1    4150 3150
	1    0    0    -1  
$EndComp
$Comp
L power:GND #PWR024
U 1 1
P 7250 5300
F 0 "#PWR024" H 7250 5050 50  0001 C CNN
F 1 "GND" H 7255 5127 50  0000 C CNN
F 2 "" H 7250 5300 50  0001 C CNN
F 3 "" H 7250 5300 50  0001 C CNN
	1    7250 5300
	1    0    0    -1  
$EndComp
$Comp
L power:GND #PWR?
U 1 1
P 9050 2650
AR Path="/5E9E88B8/5EAB6314" Ref="#PWR?"  Part="1" 
AR Path="/5E9F4ACB/5EAB6314" Ref="#PWR027"  Part="1" 
F 0 "#PWR027" H 9050 2400 50  0001 C CNN
F 1 "GND" H 9055 2477 50  0000 C CNN
F 2 "" H 9050 2650 50  0001 C CNN
F 3 "" H 9050 2650 50  0001 C CNN
	1    9050 2650
	1    0    0    -1  
$EndComp
Text GLabel 4250 1250 2    50   Input ~ 0
+5.0V-TX
Text GLabel 4500 2700 2    50   Input ~ 0
+5.0V-TX
Text GLabel 7600 4850 2    50   Input ~ 0
+5.0V-TX
$Comp
L Device:Q_NMOS_GSD Q?
U 1 1
P 8700 3500
AR Path="/5EA188E4/5F093E58" Ref="Q?"  Part="1" 
AR Path="/5E9F4ACB/5F093E58" Ref="Q1"  Part="1" 
F 0 "Q1" H 8905 3546 50  0000 L CNN
F 1 "BSS138P" H 8905 3455 50  0000 L CNN
F 2 "Package_TO_SOT_SMD:SOT-23_Handsoldering" H 8900 3600 50  0001 C CNN
F 3 "https://assets.nexperia.com/documents/data-sheet/BSS138P.pdf" H 8700 3500 50  0001 C CNN
	1    8700 3500
	-1   0    0    -1  
$EndComp
$Comp
L power:GND #PWR026
U 1 1
P 8600 3950
AR Path="/5E9F4ACB/5F093E5E" Ref="#PWR026"  Part="1" 
AR Path="/5EA188E4/5F093E5E" Ref="#PWR?"  Part="1" 
F 0 "#PWR026" H 8600 3700 50  0001 C CNN
F 1 "GND" H 8605 3777 50  0000 C CNN
F 2 "" H 8600 3950 50  0001 C CNN
F 3 "" H 8600 3950 50  0001 C CNN
	1    8600 3950
	1    0    0    -1  
$EndComp
Wire Wire Line
	8600 3300 8600 3250
$Comp
L Device:R R?
U 1 1
P 8950 3700
AR Path="/5E9E88B8/5F093E65" Ref="R?"  Part="1" 
AR Path="/5E9F4ACB/5F093E65" Ref="R23"  Part="1" 
AR Path="/5EA188E4/5F093E65" Ref="R?"  Part="1" 
F 0 "R23" H 9050 3750 50  0000 L CNN
F 1 "47K" H 9050 3650 50  0000 L CNN
F 2 "Resistor_SMD:R_0805_2012Metric_Pad1.15x1.40mm_HandSolder" V 8880 3700 50  0001 C CNN
F 3 "~" H 8950 3700 50  0001 C CNN
	1    8950 3700
	1    0    0    -1  
$EndComp
Wire Wire Line
	8900 3500 8950 3500
Wire Wire Line
	8950 3500 8950 3550
Wire Wire Line
	8950 3850 8950 3900
Wire Wire Line
	8950 3900 8600 3900
Wire Wire Line
	8600 3700 8600 3900
Connection ~ 8600 3900
Wire Wire Line
	8600 3950 8600 3900
Connection ~ 8950 3500
Wire Wire Line
	7800 3250 8600 3250
Wire Wire Line
	8950 3150 8950 3500
Wire Wire Line
	7800 2150 7800 3250
Wire Wire Line
	9500 3150 8950 3150
$EndSCHEMATC
